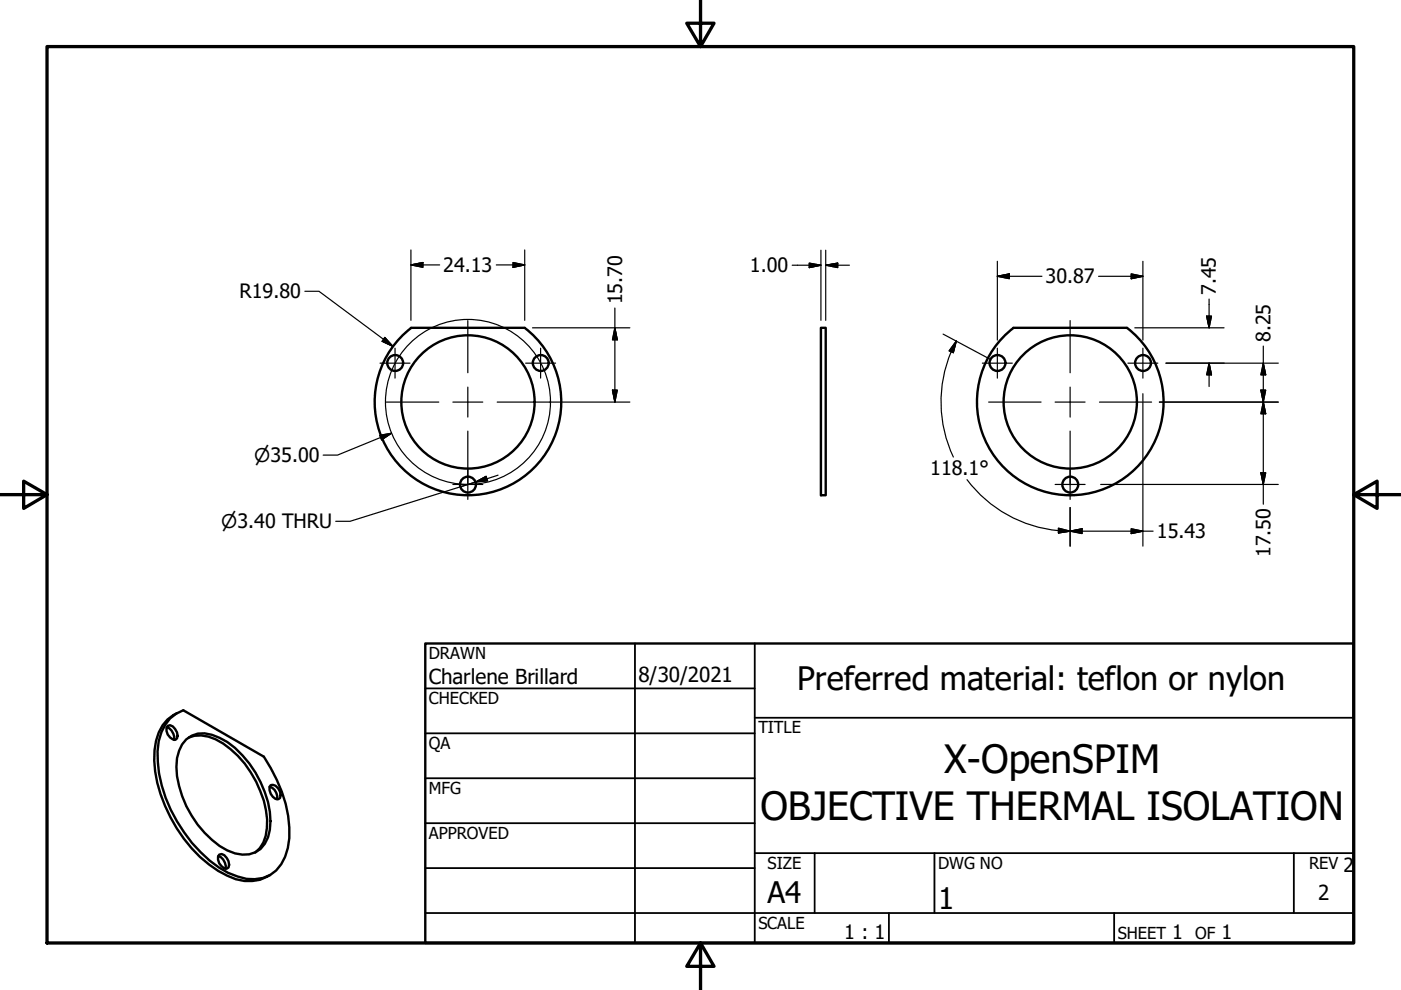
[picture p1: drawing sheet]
<svg xmlns="http://www.w3.org/2000/svg" width="297mm" height="210mm" viewBox="0 0 297 210" stroke-linecap="round" stroke-linejoin="round" font-family="sans-serif">
<!-- layer: Visible (ANSI) -->
<g fill="none" stroke="#000" stroke-width=".51">
<path d="M87.1 69.5h24.2M87.2 69.5a19.8 19.8 0 0 0-2.6 29.1 19.8 19.8 0 0 0 29.2 0 19.8 19.8 0 0 0-2.5-29.1M174.1 69.5h1v35.5h-1zM214.8 69.5h24.2M214.9 69.5a19.8 19.8 0 0 0-2.6 29.1 19.8 19.8 0 0 0 29.2 0 19.8 19.8 0 0 0-2.5-29.1M35.4 154.2a2.34 2.34 0 0 1 1.5 2.7M35.6 153.9l.5-.1a2.37 2.37 0 0 1 1.4 2.8l-.4 .3a2.08 2.08 0 0 1-1.5-3zM36.1 152.3l1.3-1 1.5-.7 17 9.8a29.3 29.3 0 0 1 5.4 17.3 9.8 9.8 0 0 1-4 7.8 8.5 8.5 0 0 1-6.9 .3 23.5 23.5 0 0 1-11.3-9.3 28.9 28.9 0 0 1-5.7-17.2 10.6 10.6 0 0 1 2.7-7zM37.5 151.2a7.8 7.8 0 0 0-4.4 5.9 22.9 22.9 0 0 0 1.9 13.8 28.5 28.5 0 0 0 13.1 14.7 9 9 0 0 0 9.2-.1M39.5 156.8a5.3 5.3 0 0 1 5.5-1 17.3 17.3 0 0 1 9.2 8 19 19 0 0 1 3 12.1 5.5 5.5 0 0 1-7.4 5 18.9 18.9 0 0 1-10.3-10 19.5 19.5 0 0 1-2-10.1l.5-1.6 .6-1.4zM40 156.4a6.9 6.9 0 0 1 5.7 .4 21.8 21.8 0 0 1 10.9 17 8.1 8.1 0 0 1-2.5 7M57.1 166.8a2.29 2.29 0 0 1 1.6 2.7"/>
<path d="M57.4 166.5a2.04 2.04 0 0 1 2 2.7l-.4 .3a2.08 2.08 0 0 1-1.6-3zM46.3 181.5a2.34 2.34 0 0 1 1.5 2.7M46.5 181.2l.5-.1a2.4 2.4 0 0 1 1.5 2.8l-.4 .3a2.08 2.08 0 0 1-1.6-3z"/>
<circle cx="83.8" cy="77" r="1.68"/>
<circle cx="114.6" cy="77" r="1.68"/>
<circle cx="211.5" cy="77" r="1.68"/>
<circle cx="242.3" cy="77" r="1.68"/>
<circle cx="99.2" cy="85.2" r="14.1"/>
<circle cx="226.9" cy="85.2" r="14.1"/>
<circle cx="99.2" cy="102.7" r="1.68"/>
<circle cx="226.9" cy="102.7" r="1.68"/>
</g>
<!-- layer: Border (ANSI) -->
<path d="M148.5 -.1v10l-2.9-5h5.8l-2.9 5M10 9.9h277v190h-277zM0 104.9h10l-5-2.9v5.8l5-2.9M287 104.9l5 2.9v-5.8l-5 2.9h10M148.5 199.9l2.9 5h-5.8l2.9-5v10" fill="none" stroke="#000" stroke-width=".7"/>
<!-- layer: Title (ANSI) -->
<g fill="none" stroke="#000" stroke-width=".38">
<path d="M134.6 136.4v63.5M160 136.4v63.5M90.2 146h69.8M90.2 155.5h69.8M160 152.2h127M90.2 165h69.8M90.2 174.5h69.8M90.2 193.6h196.8M90.2 184.1h69.8M160 180.9h127M172.7 180.9v12.7M188.5 193.6v6.3"/>
<path d="M198.1 180.9v12.7M236.2 193.6v6.3M274.3 180.9v12.7"/>
</g>
<path d="M90.2 136.4h196.8v63.5h-196.8z" fill="none" stroke="#000" stroke-width=".51"/>
<!-- layer: Sketch Geometry (ANSI) -->
<circle cx="99.2" cy="85.2" r="17.5" fill="none" stroke="#000" stroke-width=".25"/>
<!-- layer: Dimension (ANSI) -->
<g fill="none" stroke="#000" stroke-width=".25">
<path d="M87.1 56.2l2.6-.5v1zM87.1 56.2h6.1M87.1 53v14.9M105.2 56.2h6.1M108.8 55.7l2.5 .5-2.5 .5zM111.3 53v14.9M168 56.2h6.1M171.6 55.8l2.5 .4-2.5 .5zM174.1 53.1v14.8M175.1 56.2l2.5-.4v.9zM175.1 56.2h5M175.1 53.1v14.8"/>
<path d="M211.5 58.6l2.5-.5v1zM211.5 58.6h9.4M211.5 55.4v16.7M232.9 58.6h9.4M239.8 58.1l2.5 .5-2.5 .5zM242.3 55.4v16.7M64.6 61.8h3l15.7 11.6M81.6 71.5l1.7 1.9-2.3-1zM112.9 69.5h20.6M130.4 69.5l.5 2.5h-1zM130.4 65.3v20M200 70.8l10.1 5.4"/>
<path d="M202.8 72.3l-.7 2.5-.9-.4zM202.8 72.3a27.4 27.4 0 0 0-.7 24.6M240.6 69.5h18.9M247.2 77h23.8M255.8 67h1.1l-.6 2.5zM256.3 77l.6 2.5h-1.1zM256.3 63.4v6.1M256.3 77v5M267.8 77l.6 2.5h-1.1zM267.8 73.4v33.5M80.5 92.3l2.5-.4-2.1 1.4zM83 91.9l-11.4 4.6h-3.1"/>
<path d="M116.5 85.3h17M129.9 82.7h1l-.5 2.6zM242.3 83.5v1.6M242.3 85.3v30.5M245.8 85.3h25.2M267.3 82.7h1.1l-.6 2.6zM267.8 85.3l.6 2.4h-1.1zM205 101.7a27.4 27.4 0 0 0 19.4 10.8M224.4 112l2.5 .6-2.5 .4zM224.4 112.5l2.5 .1h17.6M226.9 112.6l2.5-.5v1zM226.9 107.6v8.2"/>
<path d="M233.4 102.7h37.6M239.8 112.1l2.5 .5-2.5 .5zM267.3 100.2h1.1l-.6 2.5z"/>
</g>
<g fill="#000" stroke="#000" stroke-width=".25">
<path d="M87.1 56.2l2.6-.5zM87.1 56.2l2.6-.5v1zM108.8 56.7l2.5-.5zM108.8 55.7l2.5 .5-2.5 .5zM171.6 56.7l2.5-.5zM171.6 55.8l2.5 .4-2.5 .5zM175.1 56.2l2.5-.4zM175.1 56.2l2.5-.4v.9zM211.5 58.6l2.5-.5zM211.5 58.6l2.5-.5v1zM239.8 59.1l2.5-.5zM239.8 58.1l2.5 .5-2.5 .5z"/>
<path d="M81 72.4l2.3 1zM81.6 71.5l1.7 1.9-2.3-1zM130.4 69.5l.5 2.5zM130.4 69.5l.5 2.5h-1zM202.8 72.3l-.7 2.5zM202.8 72.3l-.7 2.5-.9-.4zM255.8 67l.5 2.5zM255.8 67h1.1l-.6 2.5zM256.3 77l.6 2.5zM256.3 77l.6 2.5h-1.1zM267.8 77l.6 2.5zM267.8 77l.6 2.5h-1.1z"/>
<path d="M80.9 93.3l2.1-1.4zM80.5 92.3l2.5-.4-2.1 1.4zM129.9 82.7l.5 2.6zM129.9 82.7h1l-.5 2.6zM267.3 82.7l.5 2.6zM267.3 82.7h1.1l-.6 2.6zM267.8 85.3l.6 2.4zM267.8 85.3l.6 2.4h-1.1zM224.4 113l2.5-.4zM224.4 112l2.5 .6-2.5 .4zM226.9 112.6l2.5-.5zM226.9 112.6l2.5-.5v1z"/>
<path d="M239.8 113.1l2.5-.5zM239.8 112.1l2.5 .5-2.5 .5zM267.3 100.2l.5 2.5zM267.3 100.2h1.1l-.6 2.5z"/>
</g>
<!-- layer: Symbol (ANSI) -->
<path d="M100.8 102.2l2.3-1.2 .3 1zM100.8 102.2l-26.6 8.3h-3M100.8 102.2l-3.2 1M105.6 100.7l-4.8 1.5" fill="none" stroke="#000" stroke-width=".25"/>
<path d="M100.8 102.2l2.3-1.2zM100.8 102.2l2.3-1.2 .3 1z" fill="#000" stroke="#000" stroke-width=".25"/>
<!-- layer: Center Mark (ANSI) -->
<g fill="none" stroke="#000" stroke-width=".25">
<path d="M80.6 77h6.3M83.8 73.8v6.4M99.2 68v11M111.4 77h6.4M114.6 73.8v6.4M208.3 77h6.3M211.5 73.8v6.4M226.9 68v11M239.1 77h6.4M242.3 73.8v6.4M81.9 85.3h11.1M96 85.3h6.4"/>
<path d="M99.2 99.5v6.4M99.2 82.1v6.3M99.2 91.4v11.1M105.4 85.3h11.1M209.6 85.3h11.1M223.7 85.3h6.4M226.9 99.5v6.4M226.9 82.1v6.3M226.9 91.4v11.1M233.1 85.3h11.1M96 102.7h6.4M223.7 102.7h6.4"/>
</g>
<g font-size="8.3">
<text x="200.2" y="163.9">X-OpenSPIM</text>
<text x="161.2" y="173.8">OBJECTIVE THERMAL ISOLATION</text>
</g>
<text font-size="6.9" x="169" y="146.2">Preferred material: teflon or nylon</text>
<g font-size="6.3">
<text x="162.8" y="191.4">A4</text>
<text x="198.9" y="192.8">1</text>
</g>
<g font-size="4.4">
<text x="90.9" y="145.1">Charlene Brillard</text>
<text x="135.4" y="144.5">8/30/2021</text>
<text x="279.5" y="190.7">2</text>
</g>
<g font-size="4.2">
<text x="94" y="57.7">24.13</text>
<text x="159" y="57.8">1.00</text>
<text x="50.8" y="63.3">R19.80</text>
<text x="131.9" y="64.6" transform="rotate(-90 131.9 64.6)">15.70</text>
<text x="221.7" y="60.1">30.87</text>
<text x="257.8" y="62.6" transform="rotate(-90 257.8 62.6)">7.45</text>
<text x="269.4" y="72.6" transform="rotate(-90 269.4 72.6)">8.25</text>
<text x="197.2" y="100.8">118.1°</text>
<text x="245.3" y="114.1">15.43</text>
<text x="269.4" y="118.1" transform="rotate(-90 269.4 118.1)">17.50</text>
<text x="179" y="199.2">1 : 1</text>
<text x="248.5" y="199.1">1</text>
<text x="259" y="199.1">1</text>
</g>
<text font-size="4.1" x="284.9" y="184.9">2</text>
<g font-size="4">
<text x="53.9" y="98">⌀35.00</text>
<text x="46.9" y="112">⌀3.40 THRU</text>
</g>
<g font-size="3.5">
<text x="90.9" y="139.7">DRAWN</text>
<text x="90.9" y="149.3">CHECKED</text>
<text x="160.8" y="155.5">TITLE</text>
<text x="90.9" y="158.8">QA</text>
<text x="90.9" y="168.3">MFG</text>
<text x="90.9" y="177.8">APPROVED</text>
<text x="162.8" y="184.2">SIZE</text>
<text x="198.9" y="184.2">DWG NO</text>
<text x="277.6" y="184.2">REV</text>
<text x="160.8" y="196.9">SCALE</text>
<text x="237" y="199.1">SHEET</text>
<text x="253.4" y="199.1">OF</text>
</g>
</svg>
